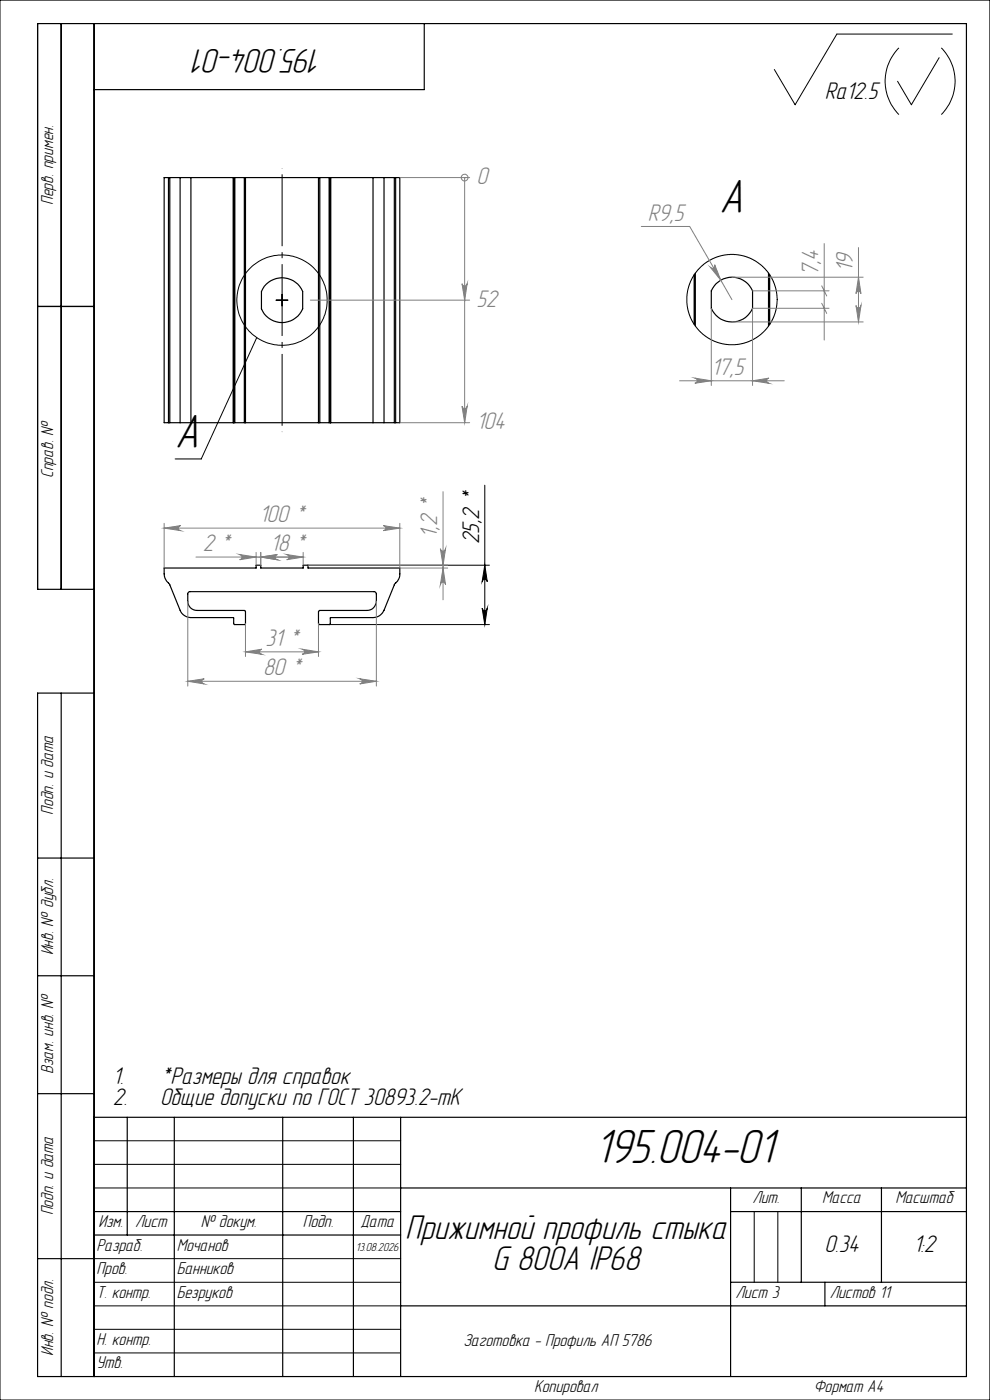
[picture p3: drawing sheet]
<svg xmlns="http://www.w3.org/2000/svg" width="210mm" height="297mm" viewBox="0 0 210 297" stroke-linecap="round" stroke-linejoin="round" font-family="sans-serif">
<g fill="none" stroke="#000" stroke-width=".25">
<path d="M13 5v120M20 5v287M90 5v14h-70M35.7 37.7h.3M35.7 37.7h-.9v52h.9M35.7 37.7v52M36 37.7h2.2M36 37.7v52M38.2 37.7h2.3M38.2 37.7v52M40.5 37.7h9M40.5 37.7v52"/>
<path d="M49.5 37.7h.1M49.5 37.7v52M49.6 37.7h.2M49.6 37.7v52M49.8 37.7v52M49.8 37.7h2M51.8 37.7h.3M51.8 37.7v52M52.1 37.7h15.5M52.1 37.7v52M67.6 37.7h.2M67.6 37.7v52"/>
<path d="M67.8 37.7h2M67.8 37.7v52M69.8 37.7h.3M69.8 37.7v52M70.1 37.7h.1M70.1 37.7v52M70.2 37.7h8.9M70.2 37.7v52M79.1 37.7h2.4M79.1 37.7v52M81.5 37.7h2.1M81.5 37.7v52"/>
<path d="M83.6 37.7h.3M83.6 37.7v52M83.9 37.7h.9v52h-.9M83.9 37.7v52M147.2 58.3v10.5M147.5 57.9v11.3M163 57.9v11.3M163.3 58.3v10.5M8 65h12M35.7 89.7h.3M36 89.7h2.2M38.2 89.7h2.3"/>
<path d="M40.5 89.7h9M49.5 89.7h.1M49.6 89.7h.2M49.8 89.7h2M51.8 89.7h.3M52.1 89.7h15.5M67.6 89.7h.2M67.8 89.7h2M69.8 89.7h.3M70.1 89.7h.1M70.2 89.7h8.9M79.1 89.7h2.4"/>
<path d="M81.5 89.7h2.1M83.6 89.7h.3M20 125h-12v-120h197v287h-197v-145h12M34.8 120.5h19.5v-.6h1v.6h9v-.6h1v.6h19.5v1.2a3.4 3.4 0 0 1-1.2 2.3l-2.1 5.5a2.49 2.49 0 0 1-2.4 1.5h-9v1.4l-.2 .1h-2.2l-.1-.2v-2.6l.2-.2h10a1.99 1.99 0 0 0 2-2v-1.7l-.4-.3h-39.2l-.3 .2-.1 .3a3.4 3.4 0 0 0 .6 2.9l.7 .5 .7 .1h10l.3 .2v2.7l-.2 .1h-2.2l-.2-1.5h-9a2.49 2.49 0 0 1-2.3-1.5l-2.4-5.8a2.75 2.75 0 0 1-1-2zM13 147v145M8 182h12M8 207h12M8 232h12M20 237h185M27 237v25M37 237v55M60 237v55"/>
<path d="M75 237v55M85 237v55M20 257h65M85 252h120M155 252v40M155 257h50M170 252v20M187 252v20M8 267h12M20 262h65M85 277h120M155 272h50"/>
<path d="M175 272v5"/>
<circle cx="59.8" cy="63.7" r="4.7"/>
<circle cx="155.3" cy="63.5" r="4.7"/>
</g>
<g fill="none" stroke="#000" stroke-width=".21">
<path d="M0 0h210v297h-210zM190.7 10.2a10 10 0 0 0 0 14.1M199.2 12.2l-5.9 10-2.9-5M199.7 10.2a10 10 0 0 1 0 14.1M202 7.2h-24.5l-8.8 15-4.4-7.5M54.5 71.6l-11.8 25.8h-5.6M58.6 63.7h2.5M59.8 62.4v2.5M65.3 119.9h38.5M102.8 119.9l.6 3.5a.55 .55 0 0 0-.6-.5 .55 .55 0 0 0-.5 .5zM102.8 102.9v29.6M69.8 132.5h34"/>
<path d="M102.3 129a.55 .55 0 0 0 .5 .5 .55 .55 0 0 0 .6-.5l-.6 3.5zM20 242h65M20 247h65M20 252h65M160 257v15M165 257v15M20 267h65M20 272h65M20 277h65M20 282h65M20 287h65"/>
<circle cx="59.8" cy="63.7" r="9.6"/>
<circle cx="155.3" cy="63.5" r="9.6"/>
</g>
<g fill="none" stroke="#808080" stroke-width=".21">
<path d="M84.8 37.7h14.8M98.6 37.7h.1M98.6 37.7v52M136 48h10.3l9 15.6M150.7 56.7a.53 .53 0 0 0 .7 .2 .53 .53 0 0 0 .2-.7l1.3 3.2zM155.3 58.8h27.8M174.8 51.7v20.4M182.1 58.8l.5 3.5a.53 .53 0 0 0-.5-.5 .53 .53 0 0 0-.5 .5zM182.1 52.5v15.8M65.8 63.7h33.8M98 60.2a.55 .55 0 0 0 .5 .5 .55 .55 0 0 0 .6-.5l-.5 3.5zM150.9 65.4v16.4"/>
<path d="M155.3 68.3h27.8M159.6 65.4h16.3M159.6 61.7h16.3M159.6 65.4v16.4M174.3 64.3l1.1 2.2M174.3 60.6l1.1 2.2M181.6 64.8a.53 .53 0 0 0 .5 .5 .53 .53 0 0 0 .5-.5l-.5 3.5zM84.8 89.7h14.8M98 86.2a.55 .55 0 0 0 .5 .5 .55 .55 0 0 0 .6-.5l-.5 3.5zM144.1 80.8h22.3M147.4 80.2l3.5 .6-3.5 .5a.55 .55 0 0 0 .5-.5 .55 .55 0 0 0-.5-.6zM159.6 80.8l3.5-.6a.55 .55 0 0 0-.5 .6 .55 .55 0 0 0 .5 .5z"/>
<path d="M34.8 112l3.5-.5a.53 .53 0 0 0-.5 .5 .53 .53 0 0 0 .5 .6zM34.8 111v9.5M34.8 112h50M41.6 118.2h22.7M50.8 117.6l3.5 .6-3.5 .5a.55 .55 0 0 0 .5-.5 .55 .55 0 0 0-.5-.6zM54.3 117.2v2.7M55.3 118.2l3.5-.6a.55 .55 0 0 0-.5 .6 .55 .55 0 0 0 .5 .5zM55.3 117.2v2.7M60.8 117.6l3.5 .6-3.5 .5a.55 .55 0 0 0 .5-.5 .55 .55 0 0 0-.5-.6zM64.3 117.2v2.7M65.3 119.9h29.7M81.3 111.5l3.5 .5-3.5 .6a.53 .53 0 0 0 .5-.6 .53 .53 0 0 0-.5-.5z"/>
<path d="M84.8 111v9.5M93.4 116.4a.55 .55 0 0 0 .6 .5 .55 .55 0 0 0 .5-.5l-.5 3.5zM94 104.3v22.9M39.8 127.5v18.1M52.1 138.3l3.5-.6a.55 .55 0 0 0-.5 .6 .55 .55 0 0 0 .5 .5zM52.1 132.3v7M52.1 138.3h15.5M64.1 137.7l3.5 .6-3.5 .5a.55 .55 0 0 0 .5-.5 .55 .55 0 0 0-.5-.6zM67.6 132.3v7M79.8 127.5v18.1M84.8 120.5h10.2M94 120.5l.5 3.5a.55 .55 0 0 0-.5-.5 .55 .55 0 0 0-.6 .5z"/>
<path d="M39.8 144.5l3.5-.5a.55 .55 0 0 0-.5 .5 .55 .55 0 0 0 .5 .6zM39.8 144.5h40M76.3 144l3.5 .5-3.5 .6a.55 .55 0 0 0 .5-.6 .55 .55 0 0 0-.5-.5z"/>
<circle cx="98.6" cy="37.7" r=".71"/>
</g>
<path d="M59.8 91.7v-56" fill="none" stroke="#000" stroke-width=".21" stroke-dasharray="15.2 1.3 1.3 1.3" stroke-dashoffset="-1.3" stroke-linecap="butt"/>
<path d="M102.3 129a.55 .55 0 0 0 .5 .5 .55 .55 0 0 0 .6-.5l-.6 3.5zM102.8 119.9l.6 3.5a.55 .55 0 0 0-.6-.5 .55 .55 0 0 0-.5 .5z" fill="#000"/>
<g fill="#808080">
<path d="M34.8 112l3.5-.5a.53 .53 0 0 0-.5 .5 .53 .53 0 0 0 .5 .6zM81.3 111.5l3.5 .5-3.5 .6a.53 .53 0 0 0 .5-.6 .53 .53 0 0 0-.5-.5zM55.3 118.2l3.5-.6a.55 .55 0 0 0-.5 .6 .55 .55 0 0 0 .5 .5zM60.8 117.6l3.5 .6-3.5 .5a.55 .55 0 0 0 .5-.5 .55 .55 0 0 0-.5-.6zM52.1 138.3l3.5-.6a.55 .55 0 0 0-.5 .6 .55 .55 0 0 0 .5 .5zM64.1 137.7l3.5 .6-3.5 .5a.55 .55 0 0 0 .5-.5 .55 .55 0 0 0-.5-.6zM150.7 56.7l2.2 2.7-1.3-3.2a.53 .53 0 0 1-.2 .7 .53 .53 0 0 1-.7-.2z"/>
<path d="M94 120.5l.5 3.5a.55 .55 0 0 0-.5-.5 .55 .55 0 0 0-.6 .5zM93.4 116.4a.55 .55 0 0 0 .6 .5 .55 .55 0 0 0 .5-.5l-.5 3.5z"/>
<path d="M181.6 64.8a.53 .53 0 0 0 .5 .5 .53 .53 0 0 0 .5-.5l-.5 3.5zM182.1 58.8l.5 3.5a.53 .53 0 0 0-.5-.5 .53 .53 0 0 0-.5 .5z"/>
<path d="M50.8 117.6l3.5 .6-3.5 .5a.55 .55 0 0 0 .5-.5 .55 .55 0 0 0-.5-.6zM55.3 118.2l3.5-.6a.55 .55 0 0 0-.5 .6 .55 .55 0 0 0 .5 .5zM39.8 144.5l3.5-.5a.55 .55 0 0 0-.5 .5 .55 .55 0 0 0 .5 .6zM76.3 144l3.5 .5-3.5 .6a.55 .55 0 0 0 .5-.6 .55 .55 0 0 0-.5-.5z"/>
<path d="M147.4 80.2l3.5 .6-3.5 .5a.55 .55 0 0 0 .5-.5 .55 .55 0 0 0-.5-.6zM159.6 80.8l3.5-.6a.55 .55 0 0 0-.5 .6 .55 .55 0 0 0 .5 .5z"/>
<path d="M98 60.2a.55 .55 0 0 0 .5 .5 .55 .55 0 0 0 .6-.5l-.5 3.5zM98 86.2a.55 .55 0 0 0 .5 .5 .55 .55 0 0 0 .6-.5l-.5 3.5z"/>
</g>
<g font-size="10.5">
<text x="152.6" y="45.1">А</text>
<text x="37.2" y="95">А</text>
<text x="126.2" y="246.7">195.004-01</text>
</g>
<g font-size="7.5">
<text x="68.4" y="10.5" transform="rotate(-180 68.4 10.5)">195.004-01</text>
<text x="86" y="262.8">Прижимной профиль стыка</text>
<text x="104.4" y="269.4">G 800А IP68</text>
</g>
<g font-size="5.3">
<text x="175" y="21">Ra12.5</text>
<text x="101.6" y="115.5" transform="rotate(-90 101.6 115.5)">25,2 *</text>
<text x="23.9" y="229.9">1.</text>
<text x="33.9" y="229.9">*Размеры для справок</text>
<text x="23.9" y="234.5">2.</text>
<text x="33.9" y="234.5">Общие допуски по ГОСТ 30893.2-mK</text>
<text x="174.9" y="265.6">0.34</text>
<text x="193.7" y="265.6">1:2</text>
</g>
<g font-size="5.3" fill="#808080">
<text x="101.1" y="39.1">0</text>
<text x="137.5" y="46.8">R9,5</text>
<text x="173.6" y="58.5" transform="rotate(-90 173.6 58.5)">7,4</text>
<text x="180.9" y="57.6" transform="rotate(-90 180.9 57.6)">19</text>
<text x="101.1" y="65.1">52</text>
<text x="150.9" y="79.5">17,5</text>
<text x="101.1" y="91.1">104</text>
<text x="55.1" y="110.8">100 *</text>
<text x="43" y="116.9">2 *</text>
<text x="57.4" y="116.9">18 *</text>
<text x="92.8" y="114.1" transform="rotate(-90 92.8 114.1)">1,2 *</text>
<text x="56.3" y="137">31 *</text>
<text x="55.8" y="143.3">80 *</text>
</g>
<g font-size="3.8">
<text x="11.2" y="43.5" transform="rotate(-90 11.2 43.5)">Перв. примен.</text>
<text x="11.3" y="101.4" transform="rotate(-90 11.3 101.4)">Справ. №</text>
<text x="11.2" y="172.8" transform="rotate(-90 11.2 172.8)">Подп. и дата</text>
<text x="11.3" y="202.7" transform="rotate(-90 11.3 202.7)">Инв. № дубл.</text>
<text x="11.2" y="227.8" transform="rotate(-90 11.2 227.8)">Взам. инв. №</text>
<text x="11.2" y="257.8" transform="rotate(-90 11.2 257.8)">Подп. и дата</text>
<text x="159.6" y="255.2">Лит.</text>
<text x="174.4" y="255.2">Масса</text>
<text x="189.9" y="255.2">Масштаб</text>
<text x="20.9" y="260.3">Изм.</text>
<text x="28.7" y="260.3">Лист</text>
<text x="42.6" y="260.3">№ докум.</text>
<text x="64.2" y="260.3">Подп.</text>
<text x="76.5" y="260.3">Дата</text>
<text x="20.5" y="265.3">Разраб.</text>
<text x="37.5" y="265.4">Мочанов</text>
<text x="20.5" y="275.3">Т. контр.</text>
<text x="20.5" y="270.2">Пров.</text>
<text x="37.5" y="270.4">Банников</text>
<text x="37.5" y="275.4">Безруков</text>
<text x="156" y="275.3">Лист 3</text>
<text x="176" y="275.3">Листов 11</text>
<text x="11.3" y="287.7" transform="rotate(-90 11.3 287.7)">Инв. № подл.</text>
<text x="20.5" y="285.2">Н. контр.</text>
<text x="98.3" y="285.5">Заготовка - Профиль АП 5786</text>
<text x="20.5" y="290.2">Утв.</text>
<text x="113.3" y="295.3">Копировал</text>
<text x="172.6" y="295.3">Формат А4</text>
</g>
<text font-size="2.6" x="75.5" y="265.4">13.08.2026</text>
</svg>
